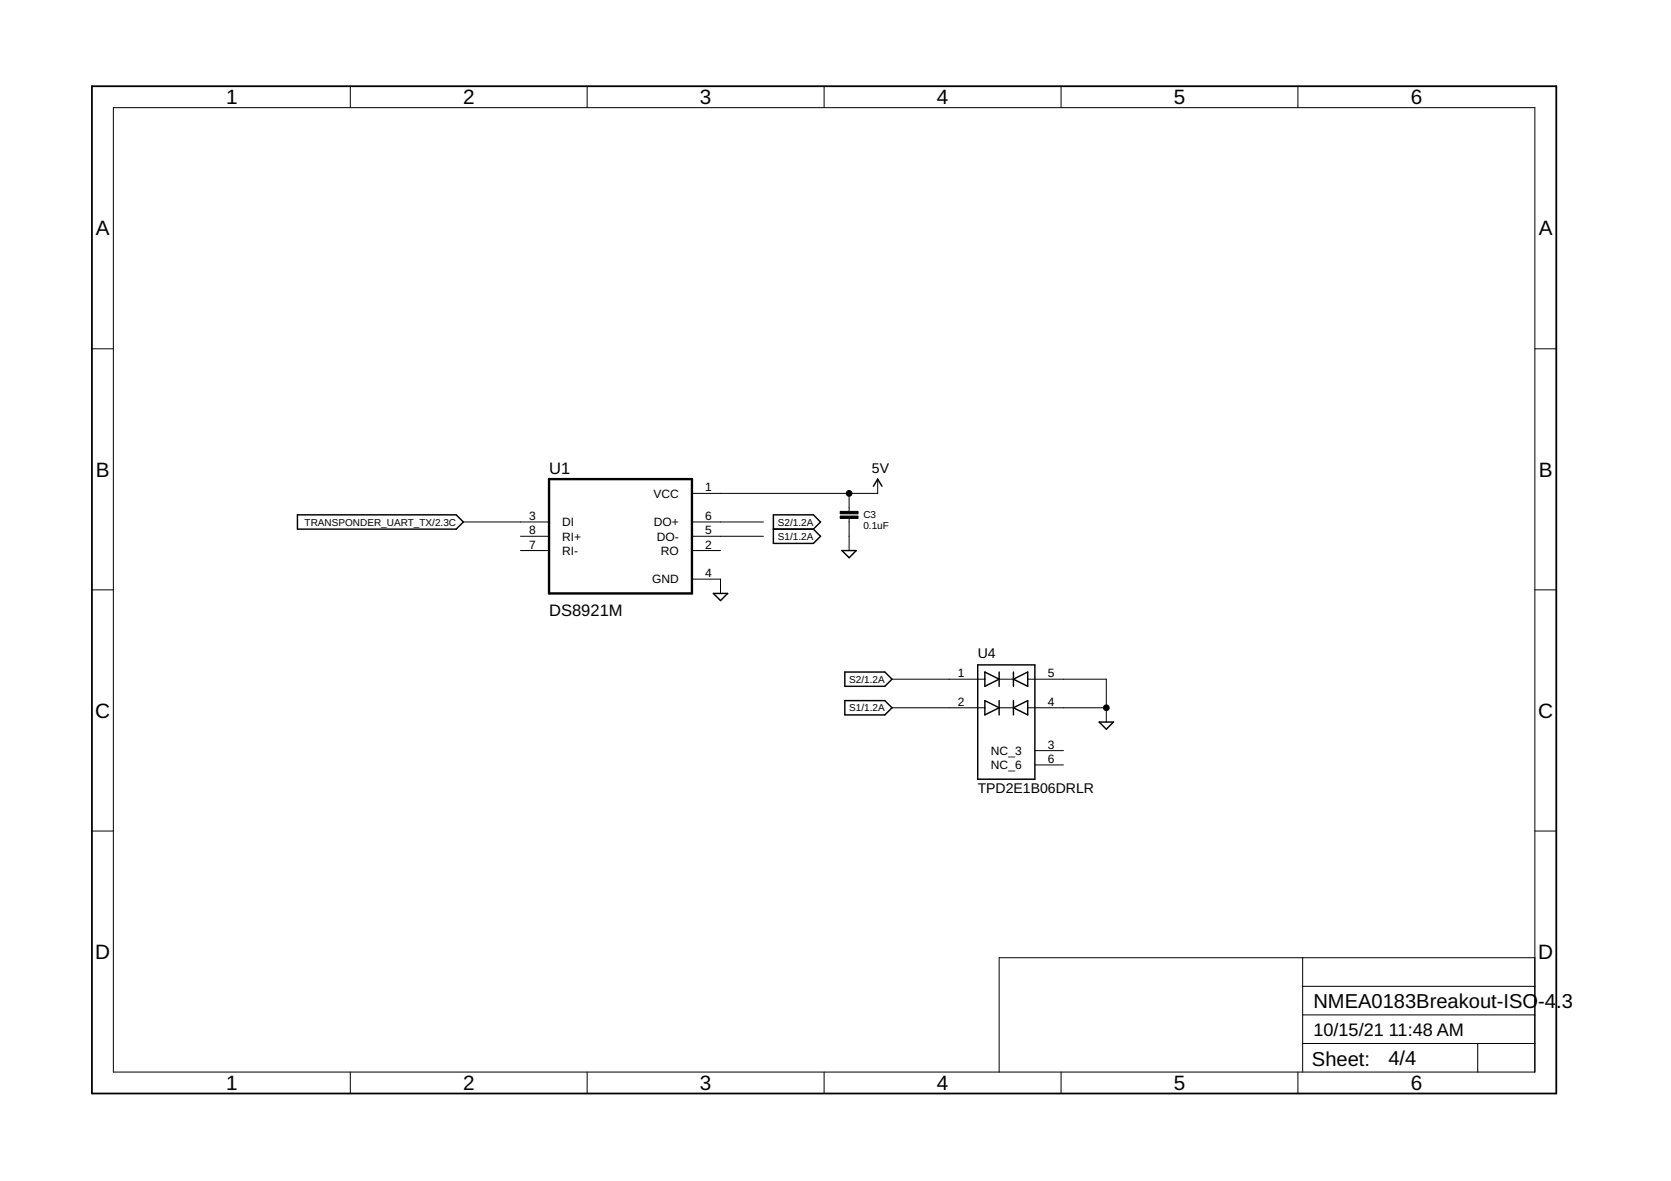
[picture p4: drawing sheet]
<svg xmlns="http://www.w3.org/2000/svg" width="297mm" height="210mm" viewBox="0 0 297 210" stroke-linecap="round" stroke-linejoin="round" font-family="sans-serif">
<g fill="none" stroke="#000" stroke-width=".25">
<path d="M52.9 91.5h28.2l1.3 1.3-1.3 1.2h-28.2zM137.5 94h7.1M137.5 91.5h7.1l1.3 1.3-1.3 1.2 1.3 1.3-1.3 1.3h-7.1zM149.7 97.9h2.5l-1.3 1.2zM155.3 86.4l.7-1.2 .8 1.2M126.8 105.5h2.5l-1.2 1.2zM150.2 119.4h7.1l1.3 1.3-1.3 1.3h-7.1zM173.8 118.2h10.2v20.3h-10.2zM175.1 119.4l2.5 1.3-2.5 1.3zM177.6 119.4v2.6M180.1 119.4v2.6M150.2 124.5h7.1l1.3 1.3-1.3 1.3h-7.1z"/>
<path d="M175.1 124.5l2.5 1.3-2.5 1.3zM177.6 124.5v2.6M180.1 120.7l2.6-1.3v2.6zM180.1 124.5v2.6M180.1 125.8l2.6-1.3v2.6zM195.4 128.3h2.5l-1.2 1.3z"/>
</g>
<path d="M97.6 85.2h25.4v20.3h-25.4z" fill="none" stroke="#000" stroke-width=".42"/>
<g fill="none" stroke="#000" stroke-width=".18">
<path d="M20.2 19.1h252.6v171.4h-252.6zM62.3 15.3v3.8M104.4 15.3v3.8M146.5 15.3v3.8M188.6 15.3v3.8M230.7 15.3v3.8M16.3 62h3.9M272.8 62h3.8M82.4 92.8h15.2M92.5 95.3h5.1M92.5 97.9h5.1M123 92.8h12.7"/>
<path d="M123 95.3h12.7M123 97.9h5.1M150.9 87.7v3.2M150.9 92.1v5.8M156 85.2v2.5h-33M16.3 104.8h3.9M123 102.9h5.1v2.6M272.8 104.8h3.8M158.6 120.7h16.5M158.6 125.8h16.5M177.6 120.7h2.5M177.6 125.8h2.5"/>
<path d="M182.7 120.7h14v7.6M182.7 125.8h14M184 133.4h5M184 136h5M16.3 147.7h3.9M272.8 147.7h3.8M231.6 170.2v20.3M231.6 175.3h41.2M272.8 170.2h-95.2v20.3M62.3 190.5v3.9M104.4 190.5v3.9M146.5 190.5v3.9"/>
<path d="M188.6 190.5v3.9M230.7 190.5v3.9M231.6 185.5h41.2M231.6 180.4h41.2M262.7 185.5v5"/>
</g>
<path d="M149.4 90.9h3.1v.4h-3.1zM149.4 91.7h3.1v.4h-3.1z" fill="#000" stroke="#000" stroke-width=".18"/>
<path d="M16.3 15.3h260.3v179.1h-260.3z" fill="none" stroke="#000" stroke-width=".32"/>
<g fill="#000" stroke="#000" stroke-width=".18">
<circle cx="150.9" cy="87.7" r=".51"/>
<circle cx="196.7" cy="125.8" r=".51"/>
</g>
<g font-size="3.7">
<text x="40.2" y="18.5">1</text>
<text x="82.3" y="18.5">2</text>
<text x="124.4" y="18.5">3</text>
<text x="166.5" y="18.5">4</text>
<text x="208.7" y="18.5">5</text>
<text x="250.8" y="18.5">6</text>
<text x="17" y="41.9">A</text>
<text x="273.5" y="41.9">A</text>
<text x="17" y="84.7">B</text>
<text x="273.5" y="84.7">B</text>
<text x="16.9" y="127.6">C</text>
<text x="273.4" y="127.6">C</text>
<text x="16.9" y="170.4">D</text>
<text x="273.4" y="170.4">D</text>
<text x="40.2" y="193.7">1</text>
<text x="82.3" y="193.7">2</text>
<text x="124.4" y="193.7">3</text>
<text x="166.5" y="193.7">4</text>
<text x="208.7" y="193.7">5</text>
<text x="250.8" y="193.7">6</text>
</g>
<g font-size="3.6">
<text x="233.5" y="179.1">NMEA0183Breakout-ISO</text>
<text x="273.4" y="179.1">-4.</text>
<text x="277.6" y="179.1">3</text>
<text x="233.2" y="189.4">Sheet:</text>
<text x="246.8" y="189.3">4/4</text>
</g>
<g font-size="3.2">
<text x="233.5" y="184.2">10/15/21</text>
<text x="246.9" y="184.2">11:48 AM</text>
</g>
<g font-size="2.9">
<text x="97.6" y="84.2">U1</text>
<text x="97.6" y="109.5">DS8921M</text>
</g>
<g font-size="2.5">
<text x="155" y="84.1">5V</text>
<text x="173.8" y="116.9">U4</text>
<text x="173.8" y="141">TPD2E1B06DRLR</text>
</g>
<g font-size="2.1">
<text x="116.2" y="88.5">VCC</text>
<text x="125.3" y="87.3">1</text>
<text x="94.1" y="92.4">3</text>
<text x="94.1" y="95">8</text>
<text x="99.9" y="93.5">DI</text>
<text x="116.2" y="93.5">DO+</text>
<text x="125.3" y="92.4">6</text>
<text x="125.3" y="95">5</text>
<text x="94.1" y="97.5">7</text>
<text x="99.9" y="96.1">RI+</text>
<text x="99.9" y="98.6">RI-</text>
<text x="116.8" y="96.1">DO-</text>
<text x="117.5" y="98.6">RO</text>
<text x="125.3" y="97.5">2</text>
<text x="115.9" y="103.7">GND</text>
<text x="125.3" y="102.6">4</text>
<text x="170.3" y="120.4">1</text>
<text x="170.3" y="125.4">2</text>
<text x="186.3" y="120.4">5</text>
<text x="186.3" y="125.4">4</text>
<text x="176.2" y="134.2">NC_3</text>
<text x="176.2" y="136.7">NC_6</text>
<text x="186.3" y="133.1">3</text>
<text x="186.3" y="135.6">6</text>
</g>
<g font-size="1.8">
<text x="54.2" y="93.4">TRANSPONDER_UART_TX/2.3C</text>
<text x="138.3" y="93.4">S2/1.2A</text>
<text x="138.3" y="96">S1/1.2A</text>
<text x="153.5" y="94">0.1uF</text>
<text x="153.5" y="92.1">C3</text>
<text x="151" y="121.3">S2/1.2A</text>
<text x="151" y="126.4">S1/1.2A</text>
</g>
</svg>
